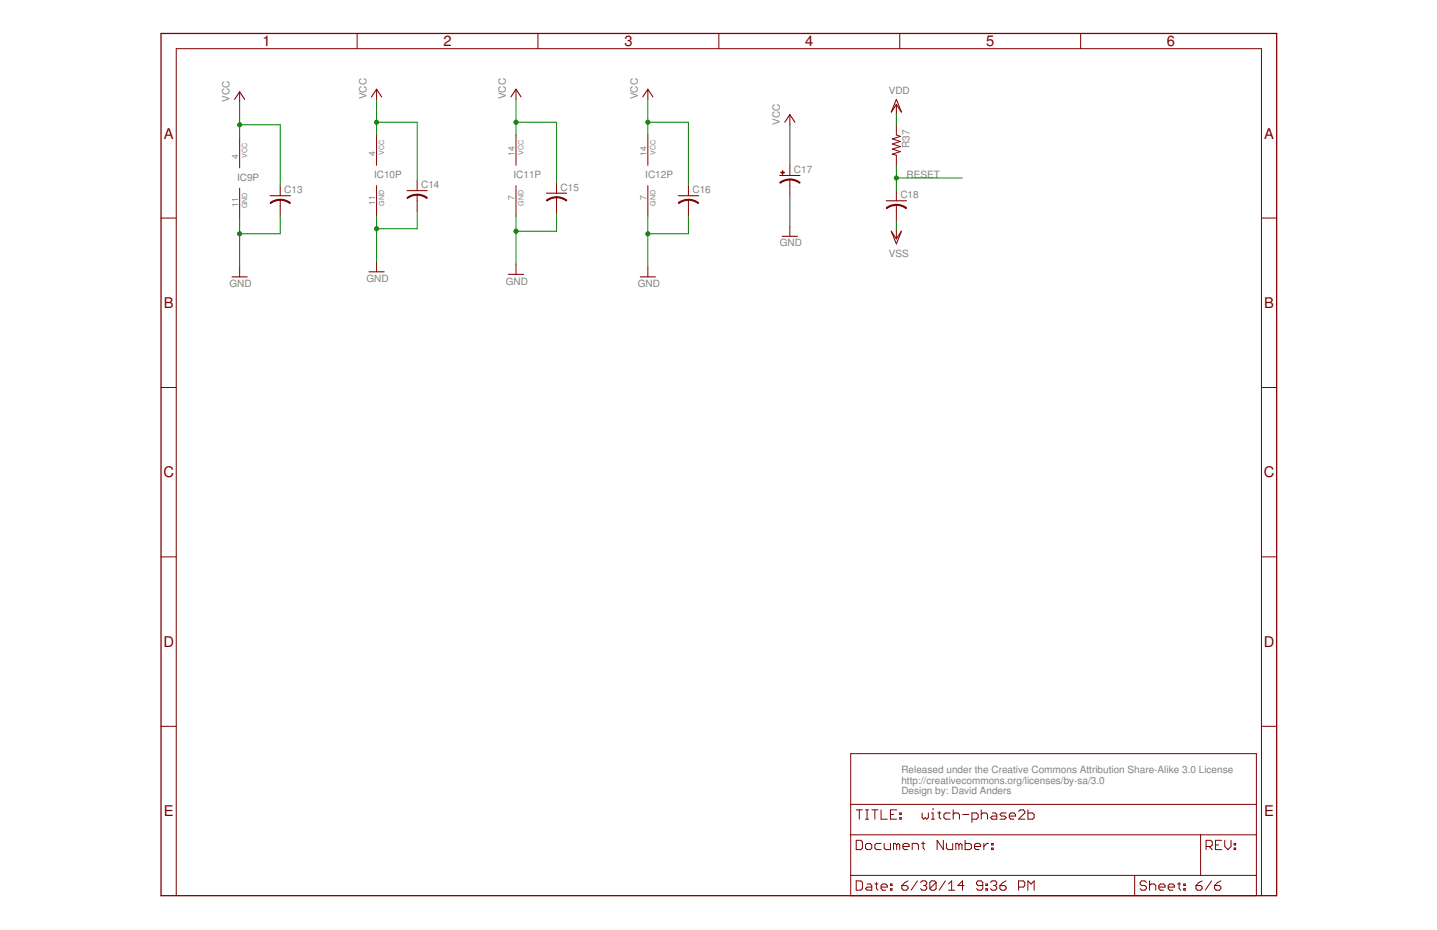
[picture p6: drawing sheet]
<svg xmlns="http://www.w3.org/2000/svg" width="432mm" height="279mm" viewBox="0 0 432 279" stroke-linecap="round" stroke-linejoin="round" font-family="sans-serif">
<path d="M48.4 10.1h335.2v259h-335.2z" fill="none" stroke="#800000" stroke-width=".38"/>
<g fill="none" stroke="#800000" stroke-width=".3">
<path d="M107.3 10.1v4.5M161.6 10.1v4.5M216 10.1v4.5M270.4 10.1v4.5M324.7 10.1v4.5M72 27.6v3M113.2 26.8v3.1M155 26.8v3.1M194.7 26.8v3.1M237.3 34.4v3.1M269.3 37.5v3l1.3 .5-2.5 .7 2.5 .8-2.5 .8 2.5 .7-2.5 .8 2.5 .8-2.5 .7 1.2 .3v3.1M269.3 31.4v3"/>
<path d="M72 41.3v9.1M72 56.5v9.2M84.2 55.8v3M113.2 40.5v9.2M113.2 55.8v9.1M125.3 54.2v3.1M125.3 58.5v4.9M155 40.5v9.2M155 55.8v9.1M167.2 55v3M167.2 59.3v4.8M194.7 40.5v9.2"/>
<path d="M194.7 55.8v9.1M206.9 55.8v3M237.3 49.7v3M237.3 53.9v4.9M269.3 57.3v3M48.4 65.5h4.6M84.2 60v4.9M113.2 78.6v3.1M155 79.4v3M206.9 60v4.9M237.3 67.9v3.1M269.3 61.6v4.8"/>
<path d="M269.3 68.7v3.1M379.1 65.5h4.5M72 80.1v3.1M194.7 80.1v3.1M48.4 116.4h4.6M379.1 116.4h4.5M48.4 167.3h4.6M379.1 167.3h4.5M48.4 218.2h4.6M379.1 218.2h4.5M255.6 226.4h121.9v42.7h-121.9zM255.6 250.8h121.9"/>
<path d="M255.6 241.7h121.9M257.3 252.5h1.4l.4 .4v1.9l-.4 .4h-1.4zM257.3 243.3h1.8M258.2 243.3v2.8M260.1 253.9l.4-.5h1l.5 .5v.9l-.5 .4h-1l-.4-.4zM260.1 243.3h.9M260.1 246.1h.9M260.5 243.3v2.8M262 243.3h1.8M262.9 243.3v2.8M264.8 243.3v2.8h1.8M264.8 253.4h-1.4l-.5 .5v.9l.5 .4h1.4"/>
<path d="M265.7 253.4v1.4l.4 .4h1.5v-1.8M267.6 244.7h.9M269.4 253.9l.5-.5 .5 .5v1.3M269.4 243.3h-1.8v2.8h1.8M269.4 253.9l-.4-.5h-.5v1.8M269.4 253.9v1.3M270.4 244.2h.4v.5h-.4zM270.4 245.6h.4v.5h-.4zM271.3 254.3h1.9v-.4l-.5-.5h-.9l-.5 .5v.9l.5 .4h.9M274.1 255.2v-1.8h1.4l.5 .5v1.3M276.9 253.4h1M277.1 244.2v1.4l.5 .5 .4-.5 .5 .5 .5-.5v-1.4"/>
<path d="M277.4 252.9v1.9l.5 .4M279.9 246.1h.9M279.9 244.2h.5v1.9M280.4 242.8v.5M281.7 244.2h1M282.2 243.8v1.8l.5 .5M283.5 252.5v2.7l-1.9-2.7v2.7M284.4 253.4v1.4l.5 .4h1.4v-1.8M285.5 244.2h-1.4l-.5 .5v.9l.5 .5h1.4M286.4 244.7l.5-.5h.9l.5 .5v1.4M286.4 243.3v2.8M288.1 253.9l-.4-.5h-.5v1.8"/>
<path d="M288.1 253.9v1.3M288.1 253.9l.5-.5 .5 .5v1.3M289.2 244.7h1.9M290 252.5v2.7h1.4l.5-.4v-.9l-.5-.5h-1.4M292.1 246.1h1.4l.4-.5v-.9l-.4-.5h-1.4v2.9M292.8 254.3h1.9v-.4l-.5-.5h-.9l-.5 .5v.9l.5 .4h.9M294.9 244.7l.4-.5h.9l.5 .5v1.4M294.9 243.3v2.8M295.6 253.4v1.8M297 253.4h-.4l-1 .9M298 254.8h.4v.4h-.4zM298 253.4h.4v.5h-.4z"/>
<path d="M298.1 244.2h1l.4 .5v1.4h-1.4l-.4-.5 .4-.4h1.4M302.3 244.2h-1.4l-.4 .5 .4 .5h1l.4 .4-.4 .5h-1.4M303.3 245.2h1.8v-.5l-.4-.5h-1l-.4 .5v.9l.4 .5h1M306.1 243.8l.5-.5h.9l.5 .5v.4l-1.9 1.9h1.9M308.9 243.3v2.8h1.4l.4-.5v-.9l-.4-.5h-1.4M360.8 250.8v12.2M362.4 254.3h1.4l.5-.4v-1l-.5-.4h-1.4v2.7M363.3 254.3l1 .9M365.2 253.9h1M367.1 252.5h-1.9v2.7h1.9M368 252.5v1.8l1 .9 .9-.9v-1.8M370.8 254.8h.5v.4h-.5z"/>
<path d="M370.8 253.4h.5v.5h-.5zM53 269.1v-254.5h326.1v254.5M255.6 263h121.9M257.3 264.6h1.4l.4 .5v1.9l-.4 .4h-1.4zM260.5 265.6h1l.5 .4v1.4h-1.5l-.4-.4 .4-.5h1.5M262.9 265.6h.9M263.4 265.1v1.9l.4 .4M264.8 266.5h1.8v-.5l-.5-.4h-.9l-.4 .4v1l.4 .4h.9M267.6 267h.4v.4h-.4zM267.6 265.6h.4v.4h-.4zM271 266h1.4l.5 .5v.5l-.5 .4h-.9l-.5-.4zM272.9 264.6l-1 .5-.9 .9"/>
<path d="M275.7 264.6l-1.9 2.8M276.6 265.1l.5-.5h.9l.5 .5v.5l-.5 .4M277.5 266h.5M278 266l.5 .5v.5l-.5 .4h-.9l-.5-.4M281.3 265.1v1.9l-.5 .4h-.9l-.5-.4M281.3 265.1l-.5-.5h-.9l-.5 .5v1.9M281.3 265.1l-1.9 1.9M284.1 264.6l-1.9 2.8M285 267.4h1.9M285 265.6l1-1v2.8M289.7 266h-1.9l1.4-1.4v2.8M295.3 266h-1.4l-.5-.4v-.5l.5-.5h.9l.5 .5v1.9l-.5 .4h-.9l-.5-.4"/>
<path d="M296.2 267h.5v.4h-.5zM296.2 265.6h.5v.4h-.5zM297.6 265.1l.5-.5h.9l.5 .5v.5l-.5 .4M298.6 266h.4M299 266l.5 .5v.5l-.5 .4h-.9l-.5-.4M300.5 266h1.4l.4 .5v.5l-.4 .4h-1l-.4-.4zM302.3 264.6l-.9 .5-.9 .9M306.1 266.5h1.4l.4-.5v-.9l-.4-.5h-1.4v2.8M308.9 267.4v-2.8l.9 1 .9-1v2.8M341 263v6.1M344.5 265.1l-.5-.5h-.9l-.5 .5v.5l.5 .4h.9l.5 .5v.5l-.5 .4h-.9l-.5-.4M345.4 266l.5-.4h.9l.5 .4v1.4"/>
<path d="M345.4 264.6v2.8M348.2 266.5h1.9v-.5l-.5-.4h-.9l-.5 .4v1l.5 .4h.9M351 266.5h1.9v-.5l-.5-.4h-.9l-.5 .4v1l.5 .4h.9M353.8 265.6h1M354.3 265.1v1.9l.5 .4M355.7 267h.5v.4h-.5zM355.7 265.6h.5v.4h-.5zM359.4 266h1.4l.4 .5v.5l-.4 .4h-1l-.4-.4zM361.2 264.6l-.9 .5-.9 .9M364 264.6l-1.8 2.8M365 266h1.4l.5 .5v.5l-.5 .4h-1l-.4-.4zM366.9 264.6l-1 .5-.9 .9"/>
</g>
<g fill="none" stroke="#800000" stroke-width=".32">
<path d="M70.5 29.9l1.5-2.3 1.5 2.3M111.6 29.1l1.6-2.3 1.5 2.3M153.5 29.1l1.5-2.3 1.6 2.3M193.1 29.1l1.6-2.3 1.5 2.3M235.8 36.7l1.5-2.3 1.6 2.3M269.3 29.9l1.6 3.8-1.6-2.3-1.5 2.3zM81.2 58.8h6M122.3 57.3h6.1M164.2 58h6.1M203.8 58.8h6.1M234.3 52.7h6.1M235.1 71h4.5"/>
<path d="M266.3 60.3h6.1M267.8 69.5l1.5 2.3 1.6-2.3-1.6 3.8zM69.7 83.2h4.6M110.9 81.7h4.5M152.8 82.4h4.5M192.4 83.2h4.6"/>
</g>
<g fill="#800000" stroke="#800000" stroke-width=".3">
<path d="M84.2 59.9l1.9 .3 1.2 .7-.2 .3-1.7-.9-1.2-.1z" fill-rule="evenodd"/>
<path d="M81.2 60.9l1.6-.9 1.4-.1v.3l-1.8 .3-1.1 .7z" fill-rule="evenodd"/>
<path d="M125.3 58.3l1.9 .4 1.2 .7-.2 .2-1.6-.8-1.3-.2z" fill-rule="evenodd"/>
<path d="M122.3 59.4l1.7-.9 1.3-.1v.3l-1.8 .3-1 .6z" fill-rule="evenodd"/>
<path d="M167.2 59.1l1.9 .4 1.2 .7-.2 .2-1.6-.8-1.3-.2z" fill-rule="evenodd"/>
<path d="M164.2 60.2l1.7-.9 1.3-.2v.3l-1.8 .4-1 .6z" fill-rule="evenodd"/>
<path d="M206.9 59.9l1.8 .3 1.3 .7-.2 .3-1.7-.9-1.2-.1z" fill-rule="evenodd"/>
<path d="M203.8 60.9l1.7-.9 1.4-.1v.3l-1.8 .3-1.1 .7z" fill-rule="evenodd"/>
<path d="M237.3 53.8l1.9 .3 1.2 .7-.2 .3-1.6-.9-1.3-.1z" fill-rule="evenodd"/>
<path d="M234.3 54.8l1.7-.8 1.3-.2v.3l-1.8 .3-1 .7z" fill-rule="evenodd"/>
<path d="M269.3 61.4l1.9 .3 1.2 .7-.2 .3-1.6-.9-1.3-.1z" fill-rule="evenodd"/>
<path d="M266.3 62.4l1.7-.8 1.3-.2v.3l-1.8 .4-1 .6z" fill-rule="evenodd"/>
</g>
<g fill="#800000" stroke="#800000" stroke-width=".3">
<path d="M234.6 51.8h1.1v.1h-1.1z"/>
<path d="M235.1 51.3h.1v1.1h-.1z"/>
</g>
<g fill="none" stroke="#008000" stroke-width=".3">
<path d="M72 30.6v10.7M72 37.5h12.2v18.3M113.2 29.9v10.6M113.2 36.7h12.1v17.5M155 36.7h12.2v18.3M155 29.9v10.6M194.7 36.7h12.2v19.1M194.7 29.9v10.6M237.3 37.5v12.2M269.3 34.4v3.1M237.3 58.8v9.1M269.3 49.7v7.6"/>
<path d="M269.3 53.5h19.9M72 65.7v14.4M84.2 64.9v5.3h-12.2M113.2 64.9v13.7M125.3 63.4v5.3h-12.1M155 64.9v14.5M167.2 64.1v5.4h-12.2M194.7 64.9v15.2M206.9 64.9v5.3h-12.2M269.3 66.4v2.3"/>
</g>
<g fill="#008000" stroke="#008000" stroke-width=".3">
<circle cx="72" cy="37.5" r=".61"/>
<circle cx="113.2" cy="36.7" r=".61"/>
<circle cx="155" cy="36.7" r=".61"/>
<circle cx="194.7" cy="36.7" r=".61"/>
<circle cx="72" cy="70.2" r=".61"/>
<circle cx="113.2" cy="68.7" r=".61"/>
<circle cx="155" cy="69.5" r=".61"/>
<circle cx="194.7" cy="70.2" r=".61"/>
<circle cx="269.3" cy="53.5" r=".61"/>
</g>
<g font-size="4.4" fill="#800000">
<text x="78.9" y="13.9">1</text>
<text x="133.3" y="13.9">2</text>
<text x="187.6" y="13.9">3</text>
<text x="242" y="13.9">4</text>
<text x="296.3" y="13.9">5</text>
<text x="350.7" y="13.9">6</text>
<text x="49.2" y="41.6">A</text>
<text x="379.9" y="41.6">A</text>
<text x="49.2" y="92.5">B</text>
<text x="379.9" y="92.5">B</text>
<text x="49.1" y="143.4">C</text>
<text x="379.8" y="143.4">C</text>
<text x="49.1" y="194.3">D</text>
<text x="379.8" y="194.3">D</text>
<text x="49.2" y="245.2">E</text>
<text x="379.9" y="245.2">E</text>
</g>
<g font-size="3" fill="#808080">
<text x="110.1" y="29.9" transform="rotate(-90 110.1 29.9)">VCC</text>
<text x="152" y="29.9" transform="rotate(-90 152 29.9)">VCC</text>
<text x="191.6" y="29.9" transform="rotate(-90 191.6 29.9)">VCC</text>
<text x="267.1" y="28.3">VDD</text>
<text x="69" y="30.6" transform="rotate(-90 69 30.6)">VCC</text>
<text x="234.3" y="37.5" transform="rotate(-90 234.3 37.5)">VCC</text>
<text x="273.3" y="44.5" transform="rotate(-90 273.3 44.5)">R37</text>
<text x="112.4" y="53.5">IC10P</text>
<text x="154.3" y="53.5">IC11P</text>
<text x="193.9" y="53.5">IC12P</text>
<text x="238.6" y="52">C17</text>
<text x="272.4" y="53.5">RESET</text>
<text x="71.2" y="54.2">IC9P</text>
<text x="85.4" y="58">C13</text>
<text x="126.6" y="56.5">C14</text>
<text x="168.5" y="57.3">C15</text>
<text x="208.1" y="58">C16</text>
<text x="270.6" y="59.6">C18</text>
<text x="234.3" y="74">GND</text>
<text x="267.1" y="77.1">VSS</text>
<text x="69" y="86.2">GND</text>
<text x="110.1" y="84.7">GND</text>
<text x="152" y="85.5">GND</text>
<text x="191.6" y="86.2">GND</text>
<text x="270.9" y="232.2">Released under the Creative Commons Attribution Share-Alike 3.0 License</text>
<text x="270.9" y="235.4">http://creativecommons.org/licenses/by-sa/3.0</text>
<text x="270.9" y="238.6">Design by: David Anders</text>
</g>
<g font-size="2.6" fill="#808080">
<text x="71.6" y="47.6" transform="rotate(-90 71.6 47.6)">4</text>
<text x="112.7" y="46.9" transform="rotate(-90 112.7 46.9)">4</text>
<text x="154.6" y="46.9" transform="rotate(-90 154.6 46.9)">14</text>
<text x="194.2" y="46.9" transform="rotate(-90 194.2 46.9)">14</text>
<text x="71.6" y="62.2" transform="rotate(-90 71.6 62.2)">11</text>
<text x="112.7" y="61.4" transform="rotate(-90 112.7 61.4)">11</text>
<text x="154.6" y="60" transform="rotate(-90 154.6 60)">7</text>
<text x="194.2" y="60" transform="rotate(-90 194.2 60)">7</text>
</g>
<g font-size="2.1" fill="#808080">
<text x="74.3" y="47.4" transform="rotate(-90 74.3 47.4)">VCC</text>
<text x="115.4" y="46.6" transform="rotate(-90 115.4 46.6)">VCC</text>
<text x="157.3" y="46.6" transform="rotate(-90 157.3 46.6)">VCC</text>
<text x="197" y="46.6" transform="rotate(-90 197 46.6)">VCC</text>
<text x="74.3" y="62.6" transform="rotate(-90 74.3 62.6)">GND</text>
<text x="115.4" y="61.9" transform="rotate(-90 115.4 61.9)">GND</text>
<text x="157.3" y="61.9" transform="rotate(-90 157.3 61.9)">GND</text>
<text x="197" y="61.9" transform="rotate(-90 197 61.9)">GND</text>
</g>
</svg>
